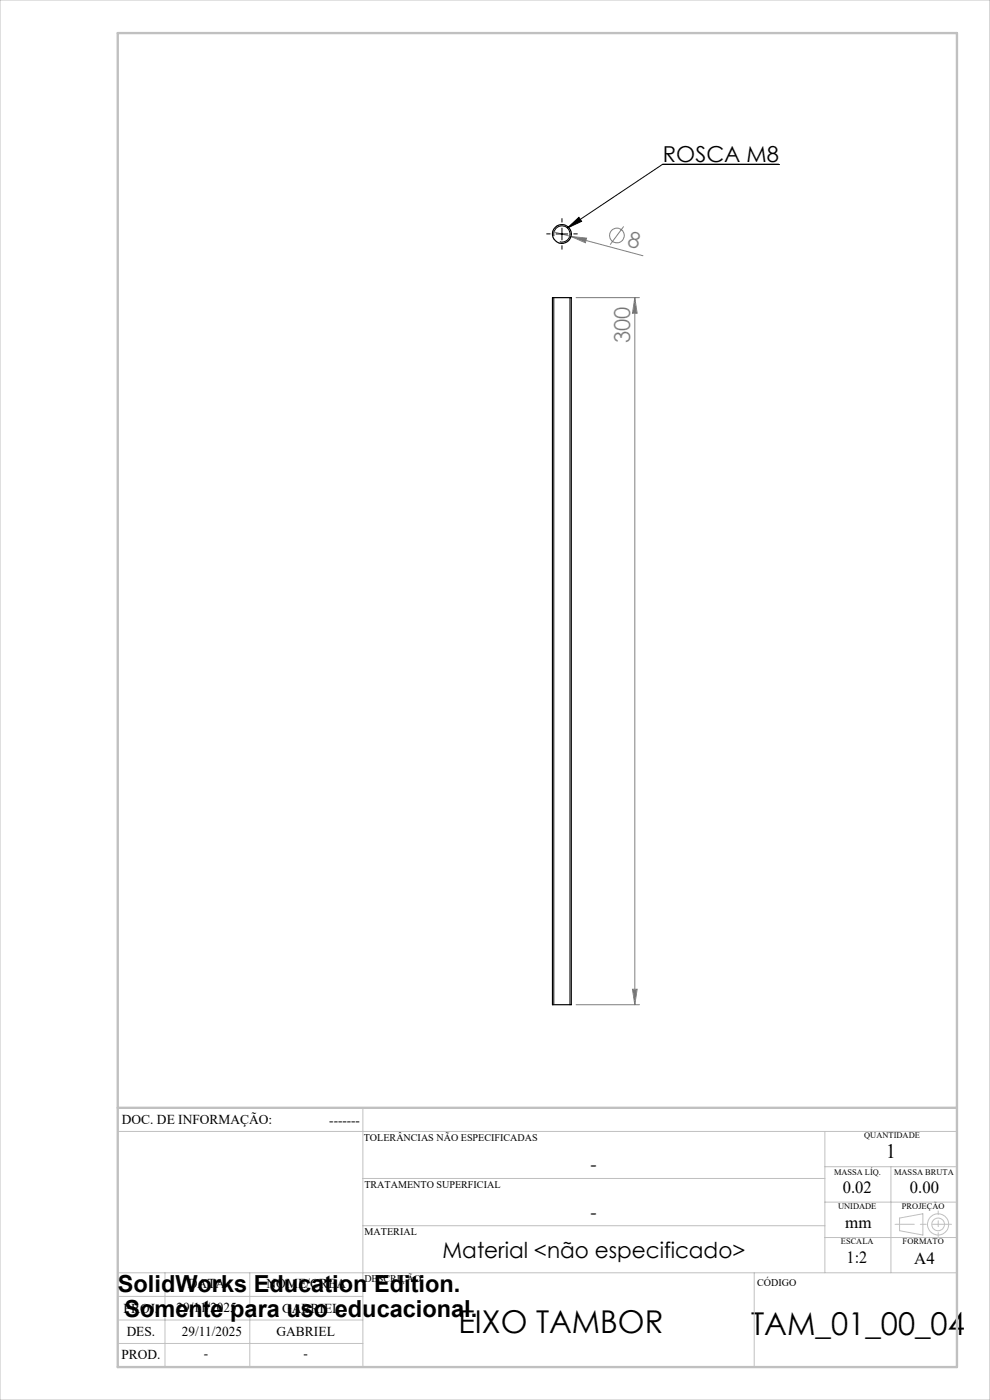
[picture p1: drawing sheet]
<svg xmlns="http://www.w3.org/2000/svg" width="210mm" height="297mm" viewBox="0 0 210 297" stroke-linecap="round" stroke-linejoin="round" font-family="sans-serif">
<g fill="none" stroke="#808080" stroke-width=".21">
<path d="M117.3 49.1l19.1 5.2M121.1 50.2l3.3 .3-.2 1zM132.3 48l-2.9 3.9M122.2 63.1h13.4M134.7 63.1v150M134.7 63.1l.4 3.4h-.9zM122.2 213.1h13.4M134.2 209.9h.9l-.4 3.2z"/>
<circle cx="130.9" cy="50" r="1.56"/>
</g>
<g fill="none" stroke="#c0c0c0" stroke-width=".21">
<path d="M0 0h210v297h-210zM77 235v55M25 240h178M77 250h98M175 240v30M175 255h28M175 247.5h28M189 247.5v22.5M190.8 258.4l5-.9v4.5l-5-.9zM25 275h52M25 270h178M35 270v20"/>
<path d="M53 270v20M77 260h98M160 270v20M175 262.5h28M25 285h52M25 280h52"/>
<circle cx="199" cy="259.7" r="1.34"/>
<circle cx="199" cy="259.7" r="2.25"/>
</g>
<path d="M165.2 34.9h-24.7l-20.1 13.5M117.5 50.1a1.72 1.72 0 0 1 1.5-2.2 1.72 1.72 0 0 1 1.9 1.8 1.72 1.72 0 0 1-2.2 1.6M117.9 49.6h2.5M119.2 48.4v2.5M120.4 48.4l2.4-2.3 .6 .9zM117.5 63.1v150M120.9 63.1v150" fill="none" stroke="#000" stroke-width=".21"/>
<path d="M201.8 259.7h-11.9" fill="none" stroke="#c0c0c0" stroke-width=".21" stroke-dasharray="15.2 1.3 1.3 1.3" stroke-dashoffset="11.2"/>
<path d="M199 256.9v5.4" fill="none" stroke="#c0c0c0" stroke-width=".21" stroke-dasharray="15.2 1.3 1.3 1.3" stroke-dashoffset="14.4"/>
<path d="M25 7h178v283h-178zM25 235h178" fill="none" stroke="#c0c0c0" stroke-width=".5"/>
<path d="M116.7 49.6h-.7M119.2 47.1v-.7M119.2 52.1v.8M121.7 49.6h.8" fill="none" stroke="#000" stroke-width=".21" stroke-dasharray="15.2 1.3 1.3 1.3"/>
<g fill="#808080">
<path d="M121.1 50.2l3.3 .3-.2 1z"/>
<path d="M134.2 209.9h.9l-.4 3.2zM134.7 63.1l.4 3.4h-.9z"/>
</g>
<path d="M120.4 48.4l2.4-2.3 .6 .9z" fill="#000"/>
<g fill="none" stroke="#000" stroke-width=".25">
<path d="M117.2 63.1h4v150h-4z"/>
<circle cx="119.2" cy="49.6" r="2"/>
</g>
<g font-size="6.7">
<text x="97.3" y="282.7">EIXO TAMBOR</text>
<text x="159.3" y="283.1">TAM_01_00_04</text>
</g>
<g font-size="5">
<text x="25" y="274">SolidWorks Education Edition.</text>
<text x="26.4" y="279.5">Somente para uso educacional.</text>
</g>
<g font-size="4.7">
<text x="140.6" y="34.3">ROSCA M8</text>
<text x="93.9" y="266.8">Material &lt;não especificado&gt;</text>
</g>
<g font-size="4.7" fill="#808080">
<text x="132.9" y="52.3" transform="rotate(15 132.9 52.3)">8</text>
<text x="133.7" y="72.8" transform="rotate(-90 133.7 72.8)">300</text>
</g>
<text font-size="4.3" x="188" y="245.8">1</text>
<g font-size="4">
<text x="125.2" y="248.4">-</text>
<text x="125.2" y="258.6">-</text>
</g>
<g font-size="3.6">
<text x="178.8" y="253.1">0.02</text>
<text x="193" y="253.1">0.00</text>
<text x="179.3" y="260.6">mm</text>
<text x="179.6" y="267.9">1:2</text>
<text x="193.9" y="268.1">A4</text>
</g>
<g font-size="2.9">
<text x="25.9" y="238.4">DOC. DE INFORMAÇÃO:</text>
<text x="69.8" y="238.6">-------</text>
<text x="39.9" y="273.2">DATA</text>
<text x="56.5" y="273.2">NOME/CREA</text>
<text x="26.2" y="278.6">PROJ.</text>
<text x="37.4" y="278.2">29/11/2025</text>
<text x="59.8" y="278.6">GABRIEL</text>
<text x="26.9" y="283.4">DES.</text>
<text x="38.6" y="283.4">29/11/2025</text>
<text x="58.7" y="283.4">GABRIEL</text>
<text x="25.7" y="288.3">PROD.</text>
<text x="43.3" y="288">-</text>
<text x="64.4" y="288">-</text>
</g>
<g font-size="2.2">
<text x="77.2" y="242.1">TOLERÂNCIAS NÃO ESPECIFICADAS</text>
<text x="77.3" y="251.9">TRATAMENTO SUPERFICIAL</text>
<text x="77.3" y="261.9">MATERIAL</text>
<text x="77.3" y="272.1">DESCRIÇÃO</text>
<text x="160.6" y="272.8">CÓDIGO</text>
</g>
<g font-size="1.8">
<text x="183.3" y="241.4">QUANTIDADE</text>
<text x="176.9" y="249.2">MASSA LÍQ.</text>
<text x="189.7" y="249.2">MASSA BRUTA</text>
<text x="177.8" y="256.5">UNIDADE</text>
<text x="191.3" y="256.5">PROJEÇÃO</text>
<text x="178.4" y="264">ESCALA</text>
<text x="191.5" y="264">FORMATO</text>
</g>
</svg>
